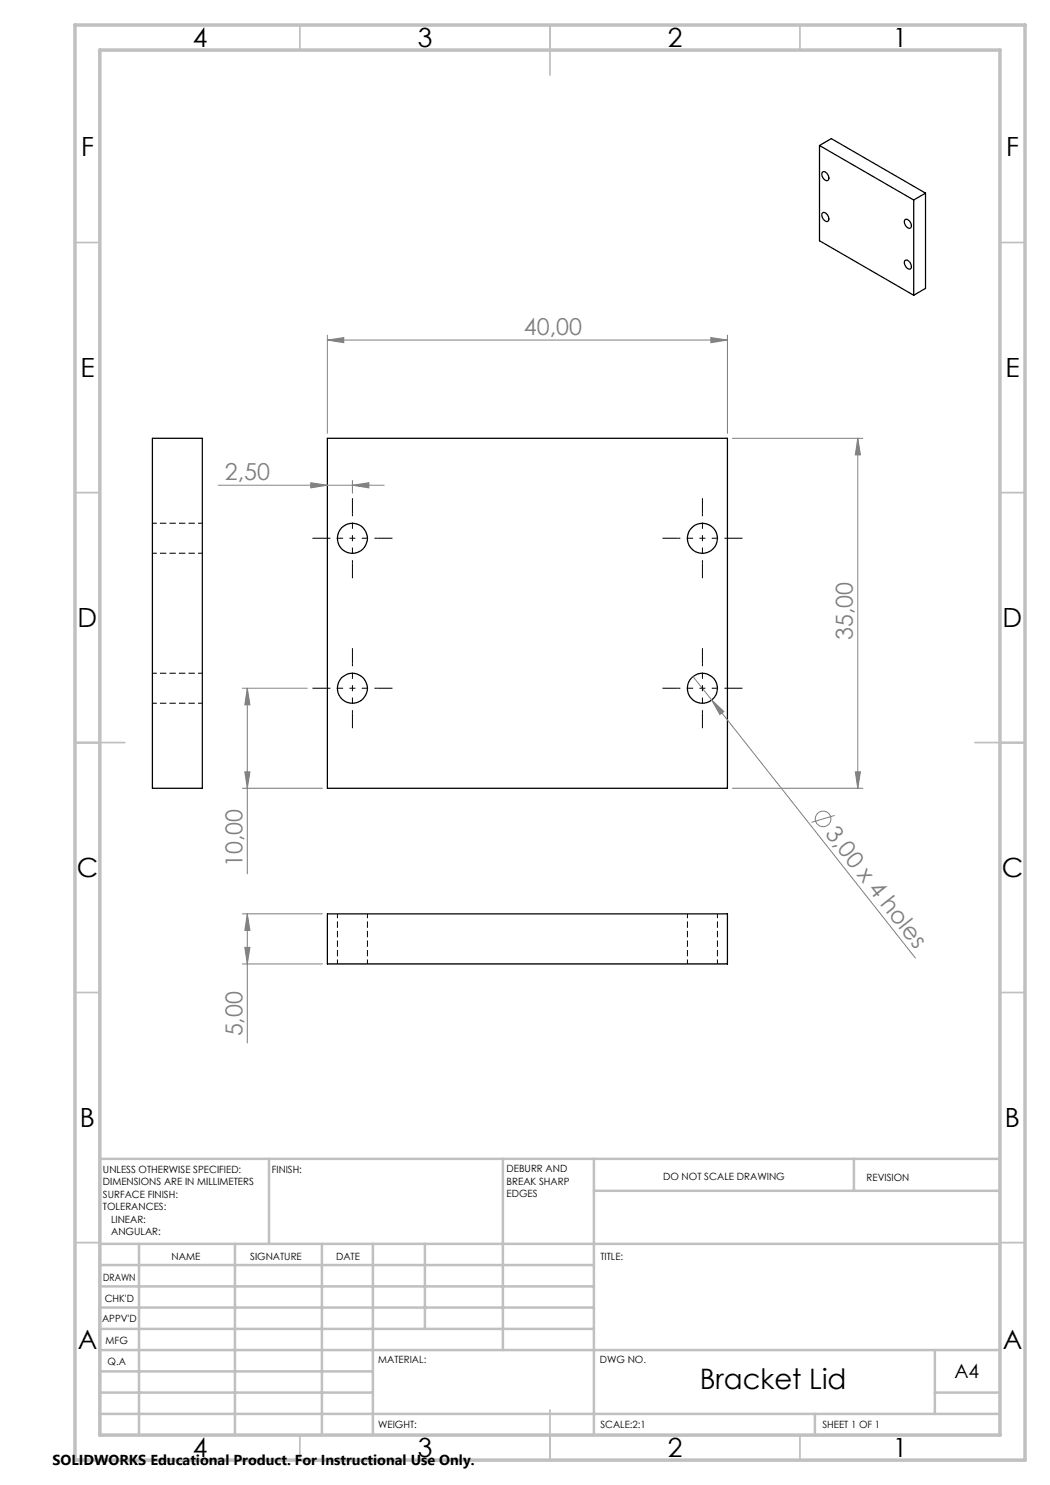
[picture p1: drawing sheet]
<svg xmlns="http://www.w3.org/2000/svg" width="210mm" height="297mm" viewBox="0 0 210 297" stroke-linecap="round" stroke-linejoin="round" font-family="sans-serif">
<g fill="none" stroke="#000" stroke-width=".25">
<path d="M163.9 29.1l18.8 10.9M163.9 29.1v19.1l18.8 10.9M163.9 29.1l2.4-1.4 18.8 10.9M164.5 34.4a1.1 1.1 0 0 1 1.3 1.4 .53 .53 0 0 1-.5 .4 .53 .53 0 0 1-.6-.4l-.3-.8zM185.1 38.6l-2.4 1.4M185.1 38.6v19.1l-2.4 1.4M164.5 42.6a1.14 1.14 0 0 1 1.3 1.3 .53 .53 0 0 1-.5 .4 .53 .53 0 0 1-.6-.4l-.3-.8zM181 44a1.1 1.1 0 0 1 1.3 1.3 .53 .53 0 0 1-.5 .4 .53 .53 0 0 1-.5-.4l-.4-.8zM181 52.1a1.14 1.14 0 0 1 1.3 1.3 .53 .53 0 0 1-.5 .4 .53 .53 0 0 1-.5-.4l-.4-.8zM182.7 40v19.1M30.5 87.7h10v70h-10zM65.5 87.7h80v70h-80z"/>
<path d="M65.5 182.8h80v10h-80z"/>
<circle cx="70.5" cy="107.7" r="3"/>
<circle cx="140.5" cy="107.7" r="3"/>
<circle cx="70.5" cy="137.7" r="3"/>
<circle cx="140.5" cy="137.7" r="3"/>
</g>
<path d="M30.5 110.6h10M40.5 104.6h-10M40.5 134.6h-10M30.5 140.6h10M67.5 182.8v10M73.5 192.8v-10M137.5 182.8v10M143.5 192.8v-10" fill="none" stroke="#000" stroke-width=".2" stroke-dasharray="1.3 .6" stroke-dashoffset=".4" stroke-linecap="butt"/>
<path d="M65.5 67v19.7M65.5 68h80M142.2 67.5l3.3 .5-3.3 .5zM145.5 67v19.7" fill="none" stroke="#808080" stroke-width=".2"/>
<g fill="none" stroke="#c0c0c0" stroke-width=".35">
<path d="M60 5v5M110 5v10M160 5v5M15 48.5h5M200 48.5h5M15 98.5h5M200 98.5h5M15 148.5h10M195 148.5h10M15 198.5h5M200 198.5h5M15 248.5h5"/>
<path d="M200 248.5h5M60 287v5M110 282v10M160 287v5"/>
</g>
<g fill="none" stroke="#c0c0c0" stroke-width=".5">
<path d="M53.8 231.8v17M100.6 231.8v38.2M118.8 231.8v55.2M118.8 238.2h81.2M170.8 231.8v6.4M200 231.8h-180v55.2M20 248.8h180M20 257.3h98.8M20 253h98.8M27.8 248.8v38.2M47 248.8v38.2M64.4 248.8v38.2"/>
<path d="M74.6 248.8v38.2M85 248.8v17M20 265.8h98.8M20 261.5h98.8M20 278.5h54.6M20 274.3h54.6M20 270h180M187 278.5h13M187 270v12.8M20 282.8h180M163 282.8v4.2"/>
</g>
<path d="M15 5h190v287h-190zM20 10h180v277h-180z" fill="none" stroke="#c0c0c0" stroke-width=".7"/>
<path d="M142.2 67.5l3.3 .5-3.3 .5z" fill="#808080"/>
<path d="M65.5 68l3.3-.5v1z" fill="none" stroke="#808080" stroke-width=".2"/>
<path d="M65.5 68l3.3-.5v1z" fill="#808080"/>
<path d="M146.5 87.7h26.1M171.6 87.7v70M146.5 157.7h26.1M171.1 154.4h1l-.5 3.3z" fill="none" stroke="#808080" stroke-width=".2"/>
<path d="M171.1 154.4h1l-.5 3.3z" fill="#808080"/>
<path d="M171.6 87.7l.5 3.3h-1z" fill="none" stroke="#808080" stroke-width=".2"/>
<path d="M171.6 87.7l.5 3.3h-1z" fill="#808080"/>
<g fill="none" stroke="#808080" stroke-width=".2">
<path d="M138.6 135.3l3.7 4.7M142.3 140l2.5 2.3-.8 .6zM142.3 140l40.8 51.6M166.9 163.1l-4.6 1.4"/>
<circle cx="164.6" cy="163.8" r="1.56"/>
</g>
<path d="M142.3 140l2.5 2.3-.8 .6z" fill="#808080"/>
<path d="M48.5 137.7h13M49.5 137.7v37.1M48.5 157.7h16M49 154.4h1l-.5 3.3z" fill="none" stroke="#808080" stroke-width=".2"/>
<path d="M49 154.4h1l-.5 3.3z" fill="#808080"/>
<path d="M49.5 137.7l.5 3.3h-1z" fill="none" stroke="#808080" stroke-width=".2"/>
<path d="M49.5 137.7l.5 3.3h-1z" fill="#808080"/>
<path d="M43.6 97h33.2M62.2 96.6l3.3 .4-3.3 .6zM70.5 96.1v2.6" fill="none" stroke="#808080" stroke-width=".2"/>
<path d="M62.2 96.6l3.3 .4-3.3 .6z" fill="#808080"/>
<path d="M70.5 97l3.3-.4v1z" fill="none" stroke="#808080" stroke-width=".2"/>
<path d="M70.5 97l3.3-.4v1z" fill="#808080"/>
<path d="M48.5 182.8h16M48.5 192.8h16M49.5 182.8l.5 3.3h-1zM49.5 182.8v25.8" fill="none" stroke="#808080" stroke-width=".2"/>
<g fill="none" stroke="#000" stroke-width=".2" stroke-dasharray="15.2 1.3 1.3 1.3" stroke-dashoffset="14.6" stroke-linecap="butt">
<path d="M70.5 107.6v-5M70.5 107.6h-5M70.5 107.6v5M70.5 107.6h5M140.5 107.6v-5M140.5 107.6h-5M140.5 107.6v5M140.5 107.6h5M70.5 137.6v-5M70.5 137.6h-5M70.5 137.6v5M70.5 137.6h5"/>
<path d="M140.5 137.6v-5M140.5 137.6h-5M140.5 137.6v5M140.5 137.6h5"/>
</g>
<g fill="none" stroke="#000" stroke-width=".2" stroke-dasharray="15.2 1.3 1.3 1.3" stroke-linecap="butt">
<path d="M65.5 107.6h-3M70.5 102.6v-3M70.5 112.6v3M75.5 107.6h3M135.5 107.6h-3M140.5 102.6v-3M140.5 112.6v3M145.5 107.6h3M65.5 137.6h-3M70.5 132.6v-3M75.5 137.6h3M135.5 137.6h-3"/>
<path d="M140.5 132.6v-3M145.5 137.6h3M70.5 142.6v3M140.5 142.6v3"/>
</g>
<path d="M49.5 182.8l.5 3.3h-1z" fill="#808080"/>
<path d="M49 189.5h1l-.5 3.3z" fill="none" stroke="#808080" stroke-width=".2"/>
<path d="M49 189.5h1l-.5 3.3z" fill="#808080"/>
<text font-size="5.6" x="140" y="277.9">Bracket Lid</text>
<g font-size="5.3">
<text x="38.5" y="9.5">4</text>
<text x="83.5" y="9.5">3</text>
<text x="133.5" y="9.5">2</text>
<text x="178.5" y="9.5">1</text>
<text x="16.2" y="31.2">F</text>
<text x="201.2" y="31.2">F</text>
<text x="16.1" y="75.5">E</text>
<text x="201.1" y="75.5">E</text>
<text x="15.5" y="125.5">D</text>
<text x="200.5" y="125.5">D</text>
<text x="15.4" y="175.5">C</text>
<text x="200.4" y="175.5">C</text>
<text x="16" y="225.5">B</text>
<text x="201" y="225.5">B</text>
<text x="15.5" y="269.7">A</text>
<text x="200.5" y="269.7">A</text>
<text x="38.5" y="291.5">4</text>
<text x="83.5" y="291.5">3</text>
<text x="133.5" y="291.5">2</text>
<text x="178.5" y="291.5">1</text>
</g>
<g font-size="4.7" fill="#808080">
<text x="104.8" y="67">40,00</text>
<text x="45" y="96">2,50</text>
<text x="170.6" y="128" transform="rotate(-90 170.6 128)">35,00</text>
<text x="164.9" y="166.8" transform="rotate(52 164.9 166.8)">3,00 x 4 holes</text>
<text x="48.5" y="173.5" transform="rotate(-90 48.5 173.5)">10,00</text>
<text x="48.5" y="207.3" transform="rotate(-90 48.5 207.3)">5,00</text>
</g>
<text font-size="3.9" x="190.9" y="275.5">A4</text>
<text font-size="2.9" x="10.5" y="292.9">SOLIDWORKS Educational Product. For Instructional Use Only.</text>
<g font-size="2">
<text x="20.6" y="234.6">UNLESS OTHERWISE SPECIFIED:</text>
<text x="20.6" y="237.1">DIMENSIONS ARE IN MILLIMETERS</text>
<text x="20.6" y="239.6">SURFACE FINISH:</text>
<text x="54.4" y="234.6">FINISH:</text>
<text x="101.3" y="234.5">DEBURR AND</text>
<text x="101.3" y="237">BREAK SHARP</text>
<text x="101.3" y="239.5">EDGES</text>
<text x="132.6" y="236">DO NOT SCALE DRAWING</text>
<text x="173.3" y="236.2">REVISION</text>
<text x="20.6" y="242.1">TOLERANCES:</text>
<text x="22.2" y="244.6">LINEAR:</text>
<text x="22.2" y="247.1">ANGULAR:</text>
<text x="34.3" y="252">NAME</text>
<text x="50" y="251.9">SIGNATURE</text>
<text x="67.2" y="251.9">DATE</text>
<text x="120.1" y="251.9">TITLE:</text>
<text x="20.6" y="256.1">DRAWN</text>
<text x="20.9" y="260.3">CHK'D</text>
<text x="20.4" y="264.4">APPV'D</text>
<text x="21.1" y="268.8">MFG</text>
<text x="21.5" y="273">Q.A</text>
<text x="75.6" y="272.5">MATERIAL:</text>
<text x="120" y="272.5">DWG NO.</text>
<text x="75.6" y="285.5">WEIGHT:</text>
<text x="120.1" y="285.6">SCALE:2:1</text>
<text x="164.5" y="285.6">SHEET 1 OF 1</text>
</g>
</svg>
